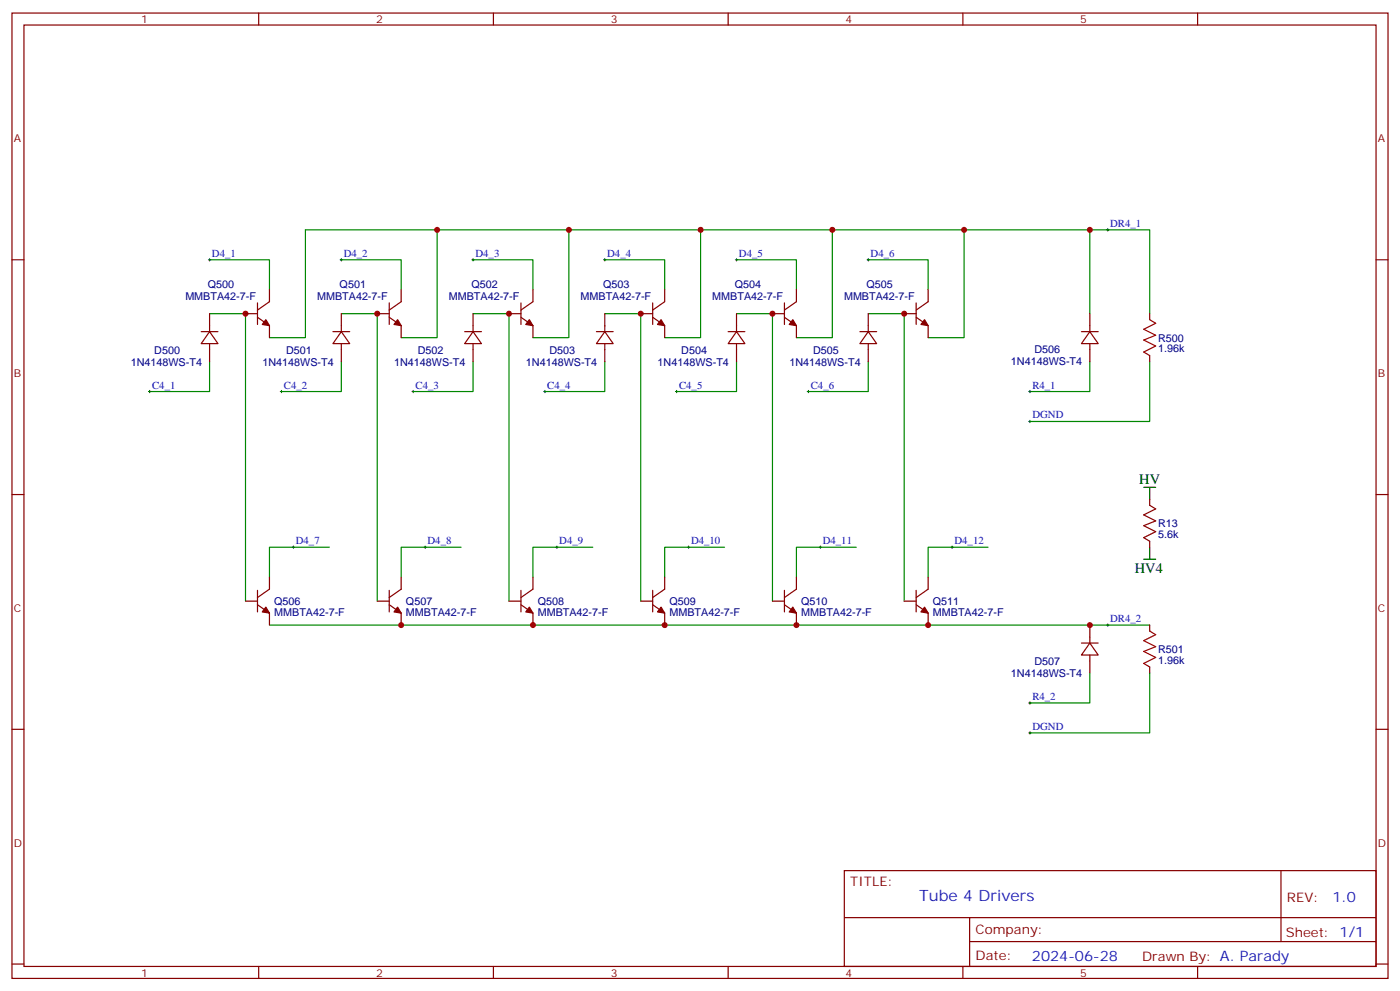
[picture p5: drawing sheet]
<svg xmlns="http://www.w3.org/2000/svg" width="412mm" height="292mm" viewBox="0 0 412 292" stroke-linecap="round" stroke-linejoin="round" font-family="sans-serif">
<g fill="none" stroke="#870000" stroke-width=".35">
<path d="M3.5 3.8h405.4v284.4h-405.4zM7.1 7.4h398.2v277.3h-398.2zM76.2 3.8v3.6M145.3 3.8v3.6M214.5 3.8v3.6M283.6 3.8v3.6M352.8 3.8v3.6M3.5 76.5h3.6M405.3 76.5h3.6M3.5 145.7h3.6M338.7 147.1v1.7l1.7 1.1-3.5 1.8 3.5 1.7-3.5 1.4 3.5 1.8-3.5 1.8 1.8 1v1.8M405.3 145.7h3.6"/>
<path d="M3.5 214.8h3.6M405.3 214.8h3.6M248.7 256.4h156.6v28.3h-156.6zM377.3 256.5v20.8M248.7 270.3h156.5M285.6 277.3h119.6M285.6 270.3v14.1M3.5 284h3.6M76.2 284.7v3.5M145.3 284.7v3.5M214.5 284.7v3.5M283.6 284.7v3.5"/>
<path d="M352.8 284.7v3.5M405.3 284h3.6"/>
</g>
<g fill="none" stroke="#008700" stroke-width=".35">
<path d="M61.7 76.5h17.7v8.8M100.5 76.5h17.7v8.8M128.8 67.7v31.7h-10.6M139.3 76.5h17.7v8.8M167.6 67.7v31.7h-10.6M178.2 76.5h17.6v8.8M206.4 67.7v31.7h-10.6M217 76.5h17.6v8.8M245.2 67.7v31.7h-10.6M255.8 76.5h17.6v8.8M284 67.7h37v24.7M321 67.7h17.7v24.7"/>
<path d="M61.7 92.4h10.6v84.7M79.4 99.4h10.6v-31.7h194v31.7h-10.6M100.5 92.4h10.6v84.7M139.3 92.4h10.6v84.7M178.2 92.4h10.5v84.7M217 92.4h10.5v84.7M255.8 92.4h10.5v84.7M61.7 106.5v8.8h-17.6M100.5 106.5v8.8h-17.6M139.3 106.5v8.8h-17.6M178.2 106.5v8.8h-17.7M217 106.5v8.8h-17.7"/>
<path d="M255.8 106.5v8.8h-17.7M321 106.5v8.8h-17.6M338.7 106.5v17.6h-35.3M97 161.2h-17.6v8.8M135.8 161.2h-17.6v8.8M174.6 161.2h-17.6v8.8M213.4 161.2h-17.6v8.8M252.2 161.2h-17.6v8.8M291 161.2h-17.6v8.8M79.4 184.1h259.3M321 198.2v8.8h-17.6M338.7 198.2v17.7h-35.3"/>
</g>
<g fill="none" stroke="#000" stroke-width=".29">
<path d="M61.4 76.5h.7M61.7 76.2v.7M100.2 76.5h.7M100.5 76.2v.7M139 76.5h.7M139.3 76.2v.7M177.8 76.5h.7M178.2 76.2v.7M216.6 76.5h.7M217 76.2v.7M255.4 76.5h.7M255.8 76.2v.7"/>
<path d="M326 67.7h.7M326.3 67.3v.8M43.7 115.3h.7M44.1 115v.7M82.5 115.3h.8M82.9 115v.7M121.4 115.3h.7M121.7 115v.7M160.2 115.3h.7M160.5 115v.7M199 115.3h.7M199.3 115v.7"/>
<path d="M237.8 115.3h.7M238.1 115v.7M303 115.3h.7M303.4 115v.7M303 124.1h.7M303.4 123.8v.7M86.1 161.2h.7M86.4 160.8v.7M124.9 161.2h.7M125.2 160.8v.7M163.7 161.2h.7M164 160.8v.7"/>
<path d="M202.5 161.2h.7M202.8 160.8v.7M241.3 161.2h.7M241.7 160.8v.7M280.1 161.2h.7M280.5 160.8v.7M326 184.1h.7M326.3 183.8v.7M303 207h.7M303 215.9h.7M303.4 206.7v.7M303.4 215.5v.7"/>
</g>
<path d="M336.9 143.5h3.5M338.7 143.5v3.6M336.9 164.7h3.5M338.7 161.2v3.5" fill="none" stroke="#000" stroke-width=".35"/>
<g fill="#c00">
<circle cx="72.3" cy="92.4" r=".88"/>
<circle cx="111.1" cy="92.4" r=".88"/>
<circle cx="149.9" cy="92.4" r=".88"/>
<circle cx="188.7" cy="92.4" r=".88"/>
<circle cx="227.5" cy="92.4" r=".88"/>
<circle cx="266.3" cy="92.4" r=".88"/>
<circle cx="118.2" cy="184.1" r=".88"/>
<circle cx="157" cy="184.1" r=".88"/>
<circle cx="195.8" cy="184.1" r=".88"/>
<circle cx="234.6" cy="184.1" r=".88"/>
<circle cx="273.4" cy="184.1" r=".88"/>
<circle cx="321" cy="184.1" r=".88"/>
<circle cx="128.8" cy="67.7" r=".88"/>
<circle cx="167.6" cy="67.7" r=".88"/>
<circle cx="206.4" cy="67.7" r=".88"/>
<circle cx="245.2" cy="67.7" r=".88"/>
<circle cx="321" cy="67.7" r=".88"/>
<circle cx="284" cy="67.7" r=".88"/>
</g>
<g fill="none" stroke="#870000" stroke-width=".35">
<path d="M59.3 97.7h4.9M61.7 97.7l2.5 3.5h-4.9zM61.7 92.4v5.3M72.3 92.4h3.5M75.8 93.5l3.6 2.4v3.5M75.8 89.2v6.4M79.4 85.3v3.6l-3.6 2.4M98.1 97.7h4.9M100.5 97.7l2.5 3.5h-4.9zM100.5 92.4v5.3M111.1 92.4h3.6M114.7 93.5l3.5 2.4v3.5"/>
<path d="M114.7 89.2v6.4M118.2 85.3v3.6l-3.5 2.4M136.9 97.7h4.9M139.3 97.7l2.5 3.5h-4.9zM139.3 92.4v5.3M149.9 92.4h3.6M153.5 93.5l3.5 2.4v3.5M153.5 89.2v6.4M157 85.3v3.6l-3.5 2.4M175.7 97.7h4.9M178.2 97.7l2.4 3.5h-4.9zM178.2 92.4v5.3"/>
<path d="M188.7 92.4h3.6M192.3 93.5l3.5 2.4v3.5M192.3 89.2v6.4M195.8 85.3v3.6l-3.5 2.4M214.5 97.7h4.9M217 97.7l2.4 3.5h-4.9zM217 92.4v5.3M227.5 92.4h3.6M231.1 93.5l3.5 2.4v3.5M231.1 89.2v6.4M234.6 85.3v3.6l-3.5 2.4M253.3 97.7h4.9"/>
<path d="M255.8 97.7l2.4 3.5h-4.9zM255.8 92.4v5.3M266.3 92.4h3.6M269.9 93.5l3.5 2.4v3.5M269.9 89.2v6.4M273.4 85.3v3.6l-3.5 2.4M318.6 97.7h4.9M321 97.7l2.5 3.5h-4.9zM321 92.4v5.3M338.7 92.4v1.8M61.7 101.2v5.3M100.5 101.2v5.3"/>
<path d="M139.3 101.2v5.3M178.2 101.2v5.3M217 101.2v5.3M255.8 101.2v5.3M321 101.2v5.3M338.7 104.7v1.8M72.3 177.1h3.5M75.8 178.1l3.6 2.5v3.5M75.8 173.9v6.3M79.4 170v3.5l-3.6 2.5M111.1 177.1h3.6M114.7 178.1l3.5 2.5v3.5"/>
<path d="M114.7 173.9v6.3M118.2 170v3.5l-3.5 2.5M149.9 177.1h3.6M153.5 178.1l3.5 2.5v3.5M153.5 173.9v6.3M157 170v3.5l-3.5 2.5M188.7 177.1h3.6M192.3 178.1l3.5 2.5v3.5M192.3 173.9v6.3M195.8 170v3.5l-3.5 2.5M227.5 177.1h3.6M231.1 178.1l3.5 2.5v3.5"/>
<path d="M231.1 173.9v6.3M234.6 170v3.5l-3.5 2.5M266.3 177.1h3.6M269.9 178.1l3.5 2.5v3.5M269.9 173.9v6.3M273.4 170v3.5l-3.5 2.5M318.6 189.4h4.9M321 189.4l2.5 3.5h-4.9zM321 184.1v5.3M321 192.9v5.3M338.7 184.1v1.8M338.7 196.5v1.7"/>
</g>
<path d="M338.7 94.2l1.7 1-3.5 1.8 3.5 1.7-3.5 1.5 3.5 1.7-3.5 1.8 1.8 1M338.7 185.9l1.7 1-3.5 1.8 3.5 1.8-3.5 1.4 3.5 1.7-3.5 1.8 1.8 1.1" fill="none" stroke="#a10000" stroke-width=".35"/>
<g fill="#870000" stroke="#870000" stroke-width=".35">
<path d="M78.3 178.8l1.1 1.8-2.1-.4z"/>
<path d="M117.1 178.8l1.1 1.8-2.1-.4z"/>
<path d="M155.9 178.8l1.1 1.8-2.1-.4z"/>
<path d="M194.7 178.8l1.1 1.8-2.1-.4z"/>
<path d="M233.5 178.8l1.1 1.8-2.1-.4z"/>
<path d="M272.3 178.8l1.1 1.8-2.1-.4z"/>
<path d="M272.3 94.2l1.1 1.7-2.1-.3z"/>
<path d="M233.5 94.2l1.1 1.7-2.1-.3z"/>
<path d="M194.7 94.2l1.1 1.7-2.1-.3z"/>
<path d="M155.9 94.2l1.1 1.7-2.1-.3z"/>
<path d="M117.1 94.2l1.1 1.7-2.1-.3z"/>
<path d="M78.3 94.2l1.1 1.7-2.1-.3z"/>
</g>
<text font-size="4.6" fill="#00f" x="270.8" y="265.5">Tube 4 Drivers</text>
<g font-size="4.2">
<text x="335.6" y="142.5">HV</text>
<text x="334.3" y="168.7">HV4</text>
</g>
<g font-size="4.2" fill="#00f">
<text x="392.5" y="265.7">1.0</text>
<text x="304" y="283.1">2024-06-28</text>
</g>
<g font-size="3.9" fill="#800">
<text x="250.5" y="261">TITLE:</text>
<text x="379.1" y="265.7">REV:</text>
<text x="287.4" y="275.2">Company:</text>
<text x="378.7" y="275.8">Sheet: 1/1</text>
<text x="287.4" y="282.9">Date:</text>
<text x="336.4" y="283">Drawn By: A. Parady</text>
</g>
<g font-size="3.2" fill="#800">
<text x="41.6" y="6.8">1</text>
<text x="110.8" y="6.8">2</text>
<text x="179.9" y="6.8">3</text>
<text x="249.1" y="6.8">4</text>
<text x="318.2" y="6.8">5</text>
<text x="4.1" y="41.9">A</text>
<text x="405.9" y="41.9">A</text>
<text x="4.1" y="111.1">B</text>
<text x="405.9" y="111.1">B</text>
<text x="4.1" y="180.2">C</text>
<text x="405.9" y="180.2">C</text>
<text x="4.1" y="249.4">D</text>
<text x="405.9" y="249.4">D</text>
<text x="41.6" y="287.7">1</text>
<text x="110.8" y="287.7">2</text>
<text x="179.9" y="287.7">3</text>
<text x="249.1" y="287.7">4</text>
<text x="318.2" y="287.7">5</text>
</g>
<g font-size="3.2" fill="#00f">
<text x="327" y="66.8">DR4_1</text>
<text x="62.4" y="75.6">D4_1</text>
<text x="101.2" y="75.6">D4_2</text>
<text x="140.1" y="75.6">D4_3</text>
<text x="178.9" y="75.6">D4_4</text>
<text x="217.7" y="75.6">D4_5</text>
<text x="256.5" y="75.6">D4_6</text>
<text x="44.8" y="114.4">C4_1</text>
<text x="83.6" y="114.4">C4_2</text>
<text x="122.4" y="114.4">C4_3</text>
<text x="161.2" y="114.4">C4_4</text>
<text x="200" y="114.4">C4_5</text>
<text x="238.8" y="114.4">C4_6</text>
<text x="304.1" y="114.4">R4_1</text>
<text x="304.1" y="123.3">DGND</text>
<text x="87.1" y="160.3">D4_7</text>
<text x="125.9" y="160.3">D4_8</text>
<text x="164.7" y="160.3">D4_9</text>
<text x="203.6" y="160.3">D4_10</text>
<text x="242.4" y="160.3">D4_11</text>
<text x="281.2" y="160.3">D4_12</text>
<text x="327" y="183.2">DR4_2</text>
<text x="304.1" y="206.2">R4_2</text>
<text x="304.1" y="215">DGND</text>
</g>
<g font-size="3.2" fill="#000080">
<text x="54.6" y="88.2">MMBTA42-7-F</text>
<text x="61.2" y="84.7">Q500</text>
<text x="93.4" y="88.2">MMBTA42-7-F</text>
<text x="100" y="84.7">Q501</text>
<text x="132.2" y="88.2">MMBTA42-7-F</text>
<text x="138.9" y="84.7">Q502</text>
<text x="171" y="88.2">MMBTA42-7-F</text>
<text x="177.7" y="84.7">Q503</text>
<text x="209.8" y="88.2">MMBTA42-7-F</text>
<text x="216.5" y="84.7">Q504</text>
<text x="248.6" y="88.2">MMBTA42-7-F</text>
<text x="255.3" y="84.7">Q505</text>
<text x="341.1" y="100.6">R500</text>
<text x="38.5" y="107.7">1N4148WS-T4</text>
<text x="45.5" y="104.1">D500</text>
<text x="77.3" y="107.7">1N4148WS-T4</text>
<text x="84.3" y="104.1">D501</text>
<text x="116.1" y="107.7">1N4148WS-T4</text>
<text x="123.1" y="104.1">D502</text>
<text x="154.9" y="107.7">1N4148WS-T4</text>
<text x="161.9" y="104.1">D503</text>
<text x="193.7" y="107.7">1N4148WS-T4</text>
<text x="200.7" y="104.1">D504</text>
<text x="232.5" y="107.7">1N4148WS-T4</text>
<text x="239.5" y="104.1">D505</text>
<text x="297.8" y="107.6">1N4148WS-T4</text>
<text x="304.7" y="104.1">D506</text>
<text x="341.1" y="103.7">1.96k</text>
<text x="341.1" y="155.3">R13</text>
<text x="341.1" y="158.4">5.6k</text>
<text x="80.8" y="178.2">Q506</text>
<text x="119.6" y="178.2">Q507</text>
<text x="158.4" y="178.2">Q508</text>
<text x="197.2" y="178.2">Q509</text>
<text x="236" y="178.2">Q510</text>
<text x="274.8" y="178.2">Q511</text>
<text x="80.8" y="181.4">MMBTA42-7-F</text>
<text x="119.6" y="181.4">MMBTA42-7-F</text>
<text x="158.4" y="181.4">MMBTA42-7-F</text>
<text x="197.2" y="181.4">MMBTA42-7-F</text>
<text x="236" y="181.4">MMBTA42-7-F</text>
<text x="274.8" y="181.4">MMBTA42-7-F</text>
<text x="304.7" y="195.8">D507</text>
<text x="341.1" y="195.5">1.96k</text>
<text x="341.1" y="192.3">R501</text>
<text x="297.8" y="199.4">1N4148WS-T4</text>
</g>
</svg>
